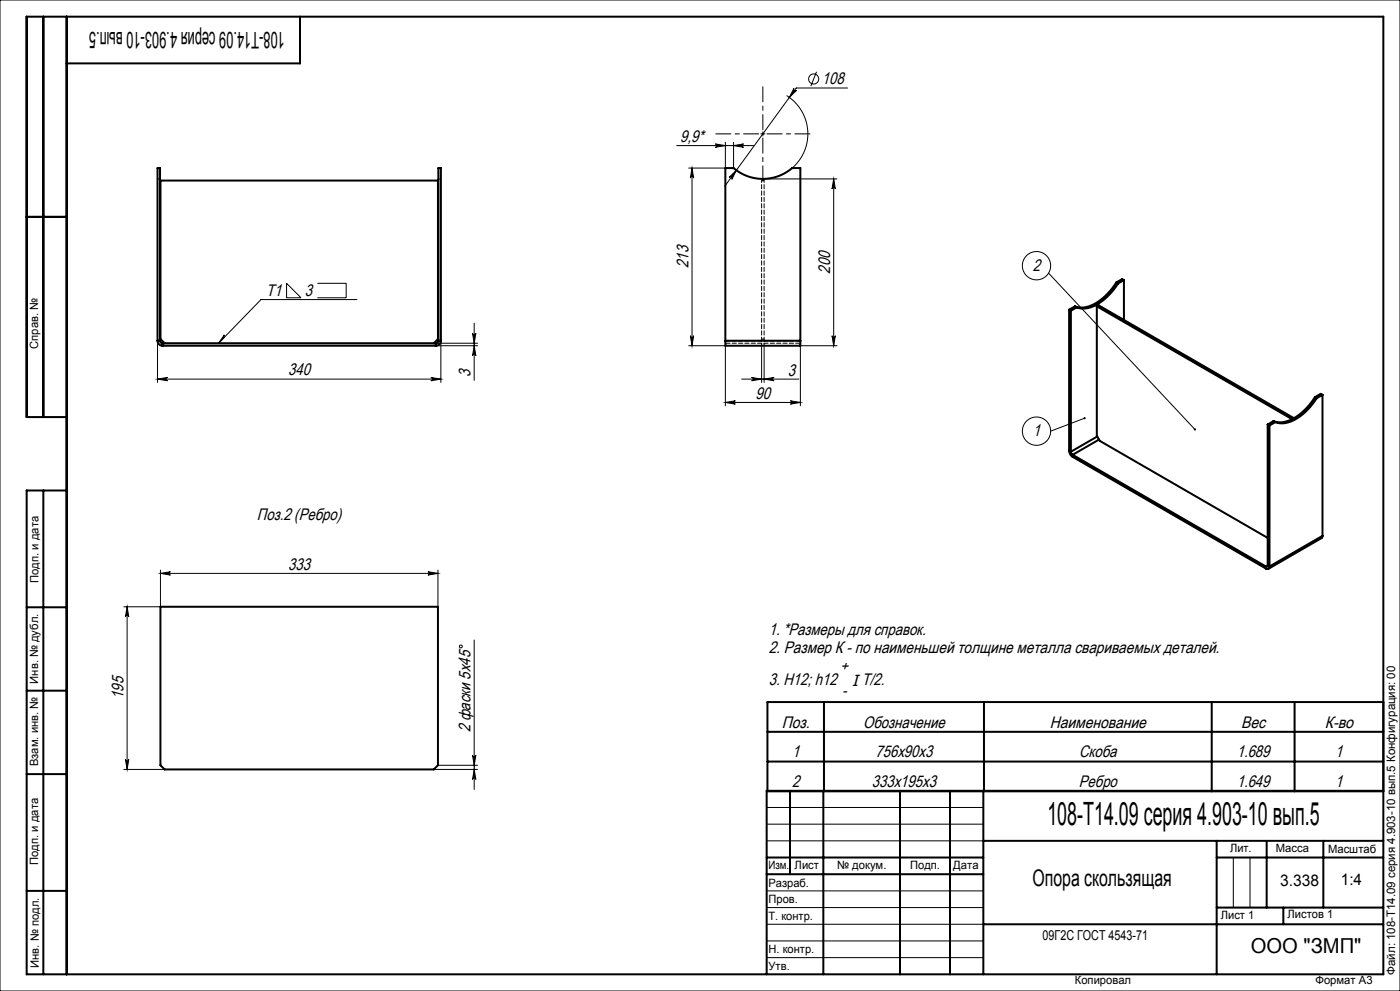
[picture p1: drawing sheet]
<svg xmlns="http://www.w3.org/2000/svg" width="420mm" height="297mm" viewBox="0 0 420 297" stroke-linecap="round" stroke-linejoin="round" font-family="sans-serif">
<g fill="none" stroke="#000" stroke-width=".3">
<path d="M0 0h420v297h-420zM228.9 39.5v1.2M236 28.6a13.5 13.5 0 0 1 1.6 21.8M238.2 26.5a.5 .5 0 0 0 .1 .7 .5 .5 0 0 0 .7-.1l-2.2 2.1zM245 21.5l-1.8 4.3M254.3 26.4h-15.4l-21.5 29.5M203 43.6h23.1M207.6 50.4l.5 3a.5 .5 0 0 0-.5-.5 .5 .5 0 0 0-.5 .5zM207.6 50.4v53.2M214.6 43.1l3 .5-3 .5a.5 .5 0 0 0 .5-.5 .5 .5 0 0 0-.5-.5zM217.6 42.6v7.8h-11M218.7 53.2l2.2-2.2-1.4 2.8a.5 .5 0 0 0-.1-.7 .5 .5 0 0 0-.7 .1z"/>
<path d="M220.1 42.6v7.8M220.1 43.6l3-.5a.5 .5 0 0 0-.5 .5 .5 .5 0 0 0 .5 .5zM228.2 40.1h1.3M228.9 53.6h22.2M250.1 53.6v50M250.1 53.6l.5 3a.5 .5 0 0 0-.5-.5 .5 .5 0 0 0-.5 .5zM86 84.9l4.3 4.3h-4.3zM95.2 84.9h8.7v4.3h-8.7M107.1 89.8h-28.8l-12.7 13.1M141.8 99.9a.5 .5 0 0 0 .5 .4 .5 .5 0 0 0 .5-.4l-.5 3zM142.3 96.9v17.1M314.6 81.9l43.9 46.8"/>
<path d="M47.3 113.6l3-.5a.5 .5 0 0 0-.5 .5 .5 .5 0 0 0 .5 .5zM47.3 102.1v12.5M47.3 113.6h85M67.3 100.4v.7l-1.7 1.8zM129.3 113.1l3 .5-3 .5a.5 .5 0 0 0 .4-.5 .5 .5 0 0 0-.4-.5zM130.8 103.6h12.5M130.8 102.9h12.5M132.3 102.1v12.5M142.3 103.6l.5 3a.5 .5 0 0 0-.5-.5 .5 .5 0 0 0-.5 .5zM206.6 103.6h11v18M207.1 100.6a.5 .5 0 0 0 .5 .5 .5 .5 0 0 0 .5-.5l-.5 3zM222.5 113.6h17.1"/>
<path d="M225.5 113.1l3 .5-3 .5a.5 .5 0 0 0 .5-.5 .5 .5 0 0 0-.5-.5zM228.5 102.9v11.7M229.2 102.9v11.7M229.2 113.6l3-.5a.5 .5 0 0 0-.4 .5 .5 .5 0 0 0 .4 .5zM249.6 100.6a.5 .5 0 0 0 .5 .5 .5 .5 0 0 0 .5-.5l-.5 3zM251.1 103.6h-11v18M217.6 120.6h22.5M217.6 120.6l3-.5a.5 .5 0 0 0-.5 .5 .5 .5 0 0 0 .5 .5zM237.1 120.1l3 .5-3 .5a.5 .5 0 0 0 .5-.5 .5 .5 0 0 0-.5-.5zM325.4 125.3l-10.2 3.9M48.1 171.8l3-.5a.5 .5 0 0 0-.4 .5 .5 .5 0 0 0 .4 .5zM48.1 170.8v11h-11"/>
<path d="M48.1 171.8h83.3M128.4 171.3l3 .5-3 .5a.5 .5 0 0 0 .5-.5 .5 .5 0 0 0-.5-.5zM131.4 170.8v11M38.1 181.8l.5 3a.5 .5 0 0 0-.5-.4 .5 .5 0 0 0-.5 .4zM38.1 181.8v48.8M142.3 191.8v44.8M37.1 230.6h12.3M37.6 227.6a.5 .5 0 0 0 .5 .5 .5 .5 0 0 0 .5-.5l-.5 3zM130.1 230.6h13.2M131.4 229.3h11.9M141.8 226.3a.5 .5 0 0 0 .5 .5 .5 .5 0 0 0 .5-.5l-.5 3zM142.3 230.6l.5 3a.5 .5 0 0 0-.5-.5 .5 .5 0 0 0-.5 .5z"/>
<path d="M230 242h65M230 247h65M230 252h65M370 257v15M375 257v15M230 267h65M230 272h65M230 277h65M230 282h65M230 287h65"/>
<circle cx="244.1" cy="23.7" r="1.51"/>
<circle cx="311" cy="79.6" r="4.2"/>
<circle cx="311" cy="129.2" r="4.2"/>
<circle cx="138.3" cy="193.7" r=".43"/>
</g>
<g fill="none" stroke="#000" stroke-width=".6">
<path d="M13 5v120M20 5v287M90 5v14h-70M8 65h12M320.7 92.8v42.3M320.7 92.8l.6 .3M321.3 93.1v42.3M322.5 91.8l-1.8 1M322.5 91.8l.5 .3M323 92.1l-1.7 1M329 91.8v38.8l.9 1.5 50.4 29.1M329 91.8l58.6 33.8"/>
<path d="M329 91.8l.6-.3 58.6 33.8M334.9 84.6a15.5 15.5 0 0 1-9.7 7.5h-1.4l-1.3-.3M334.9 84.6l.5 .4M335.4 85a15.5 15.5 0 0 1-9.7 7.4l-1.4 .1-1.3-.4M337.2 83.9l-1.8 1.1M337.2 83.9v12M337.2 83.9l-.6-.3-1.7 1M47.3 102.1a1.5 1.5 0 0 0 1.5 1.5M47.3 102.1h.7M47.3 102.1v-51.7h.7v51.7M48 102.1l.2 .5 .6 .3M48.8 103.6h82"/>
<path d="M48.8 102.9v.7M48.8 102.9h82M49.4 102.9l-1.3-1.3v-47.5h83.3v47.5l-1.3 1.3M130.8 102.9v.7M131.5 102.1l-.2 .5-.5 .3M131.5 102.1h.8M131.5 102.1v-51.7h.8v51.7M132.3 102.1a1.5 1.5 0 0 1-1.5 1.5M217.6 102.1v-51.7h2.5a13.5 13.5 0 0 0 17.5 0h2.5v51.7M217.6 102.1v1.5h22.5v-1.5M217.6 102.1h22.5M394.5 119a15.5 15.5 0 0 1-9.7 7.5h-1.5l-1.2-.3"/>
<path d="M394.5 119l.5 .3M395 119.3a15.5 15.5 0 0 1-9.7 7.5h-1.4l-1.3-.3M396.7 118.3l-1.7 1M396.7 118.3v42.3M396.7 118.3l-.5-.3-1.7 1M20 125h-12v-120h407v287h-407v-145h12M320.7 135.1a2.34 2.34 0 0 0 1.1 1.8M320.7 135.1l.6 .3M321.3 135.4l.5 .9M321.8 136.9l58 33.5M321.8 136.3v.6M321.8 136.3l58 33.5"/>
<path d="M329.2 130.8l-7.9 4.6M329.7 131.7l-7.9 4.6M380.3 127.2l.5 .3M380.3 127.2v42.3M380.8 127.5v42.3M382.1 126.2l.5 .3M382.1 126.2l-1.8 1M382.6 126.5l-1.8 1M13 147v145M379.8 169.8v.6M380.3 169.5l-.1 .3h-.4M380.3 169.5l.5 .3"/>
<path d="M380.3 169.5l-.5 .3M380.8 169.8a.65 .65 0 0 1-.3 .7 .65 .65 0 0 1-.7-.1M396.7 160.6l-.3 .7-15.9 9.2M396.7 160.6l-15.9 9.2M8 182h12M48.1 181.8h83.3v47.5l-1.3 1.3h-80.7l-1.3-1.3zM8 207h12M230.2 210.4h184.8v26.8h-184.8zM230.2 219.3h184.8M247.2 210.4v26.8M295.2 210.4v26.8M363.5 210.4v26.8"/>
<path d="M388.4 210.4v26.8M8 232h12M230.2 228.2h184.8M237 237v25M247 237v55M270 237v55M285 237v55M295 237v55M415 237h-185v55M230 257h65M295 252h120M365 252v40"/>
<path d="M365 257h50M380 252v20M397 252v20M8 267h12M230 262h65M295 277h120M365 272h50M385 272v5"/>
</g>
<path d="M228.9 38.9v-12.9M227.6 40.1h-12.9M228.9 41.4v12.8M230.1 40.1h12.9" fill="none" stroke="#000" stroke-width=".3" stroke-dasharray="15.2 1.3 1.3 1.3" stroke-dashoffset="10.7"/>
<g fill="#000">
<path d="M218.7 53.2a.5 .5 0 0 1 .7-.1 .5 .5 0 0 1 .1 .7l1.4-2.8zM238.2 26.5l-1.4 2.7 2.2-2.1a.5 .5 0 0 1-.7 .1 .5 .5 0 0 1-.1-.7z"/>
<path d="M220.1 43.6l3-.5a.5 .5 0 0 0-.5 .5 .5 .5 0 0 0 .5 .5zM214.6 43.1l3 .5-3 .5a.5 .5 0 0 0 .5-.5 .5 .5 0 0 0-.5-.5z"/>
<path d="M47.3 113.6l3-.5a.5 .5 0 0 0-.5 .5 .5 .5 0 0 0 .5 .5zM129.3 113.1l3 .5-3 .5a.5 .5 0 0 0 .4-.5 .5 .5 0 0 0-.4-.5z"/>
<path d="M142.3 103.6l.5 3a.5 .5 0 0 0-.5-.5 .5 .5 0 0 0-.5 .5zM141.8 99.9a.5 .5 0 0 0 .5 .4 .5 .5 0 0 0 .5-.4l-.5 3zM142.3 230.6l.5 3a.5 .5 0 0 0-.5-.5 .5 .5 0 0 0-.5 .5zM141.8 226.3a.5 .5 0 0 0 .5 .5 .5 .5 0 0 0 .5-.5l-.5 3zM37.6 227.6a.5 .5 0 0 0 .5 .5 .5 .5 0 0 0 .5-.5l-.5 3zM38.1 181.8l.5 3a.5 .5 0 0 0-.5-.4 .5 .5 0 0 0-.5 .4z"/>
<path d="M207.1 100.6a.5 .5 0 0 0 .5 .5 .5 .5 0 0 0 .5-.5l-.5 3zM207.6 50.4l.5 3a.5 .5 0 0 0-.5-.5 .5 .5 0 0 0-.5 .5zM249.6 100.6a.5 .5 0 0 0 .5 .5 .5 .5 0 0 0 .5-.5l-.5 3zM250.1 53.6l.5 3a.5 .5 0 0 0-.5-.5 .5 .5 0 0 0-.5 .5z"/>
<path d="M225.5 113.1l3 .5-3 .5a.5 .5 0 0 0 .5-.5 .5 .5 0 0 0-.5-.5zM229.2 113.6l3-.5a.5 .5 0 0 0-.4 .5 .5 .5 0 0 0 .4 .5z"/>
<path d="M237.1 120.1l3 .5-3 .5a.5 .5 0 0 0 .5-.5 .5 .5 0 0 0-.5-.5zM217.6 120.6l3-.5a.5 .5 0 0 0-.5 .5 .5 .5 0 0 0 .5 .5z"/>
<path d="M358.2 128.5v.4h.5l-.2-.2 .3 .2-.1-.5zM325.1 125.1a.33 .33 0 0 0 .2 .6 .33 .33 0 0 0 .4-.5l-.3 .1 .3-.1-.3-.2zM67.3 100.4v.7l-1.7 1.8z"/>
<path d="M48.1 171.8l3-.5a.5 .5 0 0 0-.4 .5 .5 .5 0 0 0 .4 .5zM128.4 171.3l3 .5-3 .5a.5 .5 0 0 0 .5-.5 .5 .5 0 0 0-.5-.5z"/>
</g>
<path d="M47.3 53.6h.7M131.5 53.6h.8M229.2 54.1h-.7M48 102.1h-.7M48.8 102.9v.7M130.8 102.9v.7M131.5 102.1h.8M229.2 101.6h-.7" fill="none" stroke="#000" stroke-width=".3" stroke-dasharray="1.3 .6" stroke-dashoffset=".4"/>
<path d="M228.5 54.1v47.5M229.2 54.1v47.5" fill="none" stroke="#000" stroke-width=".3" stroke-dasharray="1.3 .6" stroke-dashoffset=".7"/>
<path d="M228.5 101.6v1.3M229.2 101.6v1.3" fill="none" stroke="#000" stroke-width=".3" stroke-dasharray="1.3 .6" stroke-dashoffset=".6"/>
<path d="M217.6 102.1h22.5M240.1 102.9h-22.5M240.1 102.1h-22.5" fill="none" stroke="#000" stroke-width=".3" stroke-dasharray="1.3 .6" stroke-dashoffset="-.1"/>
<text font-size="9.6" x="314.2" y="247.3">108-Т14.09 серия 4.903-10 вып.5</text>
<g font-size="6.9">
<text x="85.5" y="9.6" transform="rotate(-180 85.5 9.6)">108-Т14.09 серия 4.903-10 вып.5</text>
<text x="309.7" y="265.6">Опора скользящая</text>
</g>
<text font-size="6.2" x="375.2" y="285.5">ООО &quot;ЗМП&quot;</text>
<g font-size="5">
<text x="246.6" y="25.3">108</text>
<text x="204.1" y="42.6">9,9*</text>
<text x="206.5" y="80.3" transform="rotate(-90 206.5 80.3)">213</text>
<text x="249" y="82" transform="rotate(-90 249 82)">200</text>
<text x="309.9" y="81.2">2</text>
<text x="79.8" y="88.7">Т1</text>
<text x="91.4" y="88.7">3</text>
<text x="86.5" y="112.5">340</text>
<text x="141.2" y="112.9" transform="rotate(-90 141.2 112.9)">3</text>
<text x="236.3" y="112.5">3</text>
<text x="226.7" y="119.5">90</text>
<text x="309.9" y="130.8">1</text>
<text x="77.1" y="155.8">Поз.2 (Ребро)</text>
<text x="86.5" y="170.8">333</text>
<text x="230.6" y="190.2">1. *Размеры для справок.</text>
<text x="230.6" y="195.7">2. Размер К - по наименьшей толщине металла свариваемых деталей.</text>
<text x="252.1" y="201.2">+</text>
<text x="37.1" y="209.5" transform="rotate(-90 37.1 209.5)">195</text>
<text x="230.6" y="205.4">3. H12; h12</text>
<text x="252.6" y="208.7">-</text>
<text x="141.2" y="219.5" transform="rotate(-90 141.2 219.5)">2 фаски 5x45</text>
<text x="234.5" y="218.1">Поз.</text>
<text x="259" y="218.1">Обозначение</text>
<text x="314.9" y="218.1">Наименование</text>
<text x="372.3" y="218.1">Вес</text>
<text x="397.4" y="218.1">К-во</text>
<text x="237.6" y="227">1</text>
<text x="262.6" y="227">756х90х3</text>
<text x="323.7" y="227">Скоба</text>
<text x="371" y="227">1.689</text>
<text x="400.6" y="227">1</text>
<text x="237.6" y="235.9">2</text>
<text x="261.5" y="235.9">333х195х3</text>
<text x="323.6" y="235.9">Ребро</text>
<text x="371" y="235.9">1.649</text>
<text x="400.6" y="235.9">1</text>
</g>
<g font-size="4.8">
<text x="384" y="265.6">3.338</text>
<text x="402.3" y="265.3">1:4</text>
</g>
<text font-size="4.7" x="255.5" y="205.5">I T/2.</text>
<text font-size="4.1" x="312.8" y="281.6">09Г2С ГОСТ 4543-71</text>
<text font-size="3.5" x="418.6" y="292.1" transform="rotate(-90 418.6 292.1)">Файл: 108-Т14.09 серия 4.903-10 вып.5 Конфигурация: 00</text>
<g font-size="3.4">
<text x="11.5" y="104.5" transform="rotate(-90 11.5 104.5)">Справ. №</text>
<text x="11.6" y="174.7" transform="rotate(-90 11.6 174.7)">Подп. и дата</text>
<text x="11.4" y="204.9" transform="rotate(-90 11.4 204.9)">Инв. № дубл.</text>
<text x="11.4" y="229.6" transform="rotate(-90 11.4 229.6)">Взам. инв. №</text>
<text x="369" y="255.5">Лит.</text>
<text x="382.8" y="255.5">Масса</text>
<text x="398.4" y="255.6">Масштаб</text>
<text x="11.4" y="259.2" transform="rotate(-90 11.4 259.2)">Подп. и дата</text>
<text x="230.5" y="260.5">Изм.</text>
<text x="238.4" y="260.4">Лист</text>
<text x="251.1" y="260.4">№ докум.</text>
<text x="273" y="260.4">Подп.</text>
<text x="286" y="260.4">Дата</text>
<text x="230.5" y="265.7">Разраб.</text>
<text x="230.5" y="275.7">Т. контр.</text>
<text x="230.6" y="270.7">Пров.</text>
<text x="366.2" y="275.3">Лист 1</text>
<text x="386.3" y="275.2">Листов 1</text>
<text x="230.6" y="285.7">Н. контр.</text>
<text x="11.6" y="290" transform="rotate(-90 11.6 290)">Инв. № подл.</text>
<text x="230.6" y="290.7">Утв.</text>
<text x="322.5" y="295">Копировал</text>
<text x="394.6" y="295">Формат А3</text>
</g>
</svg>
